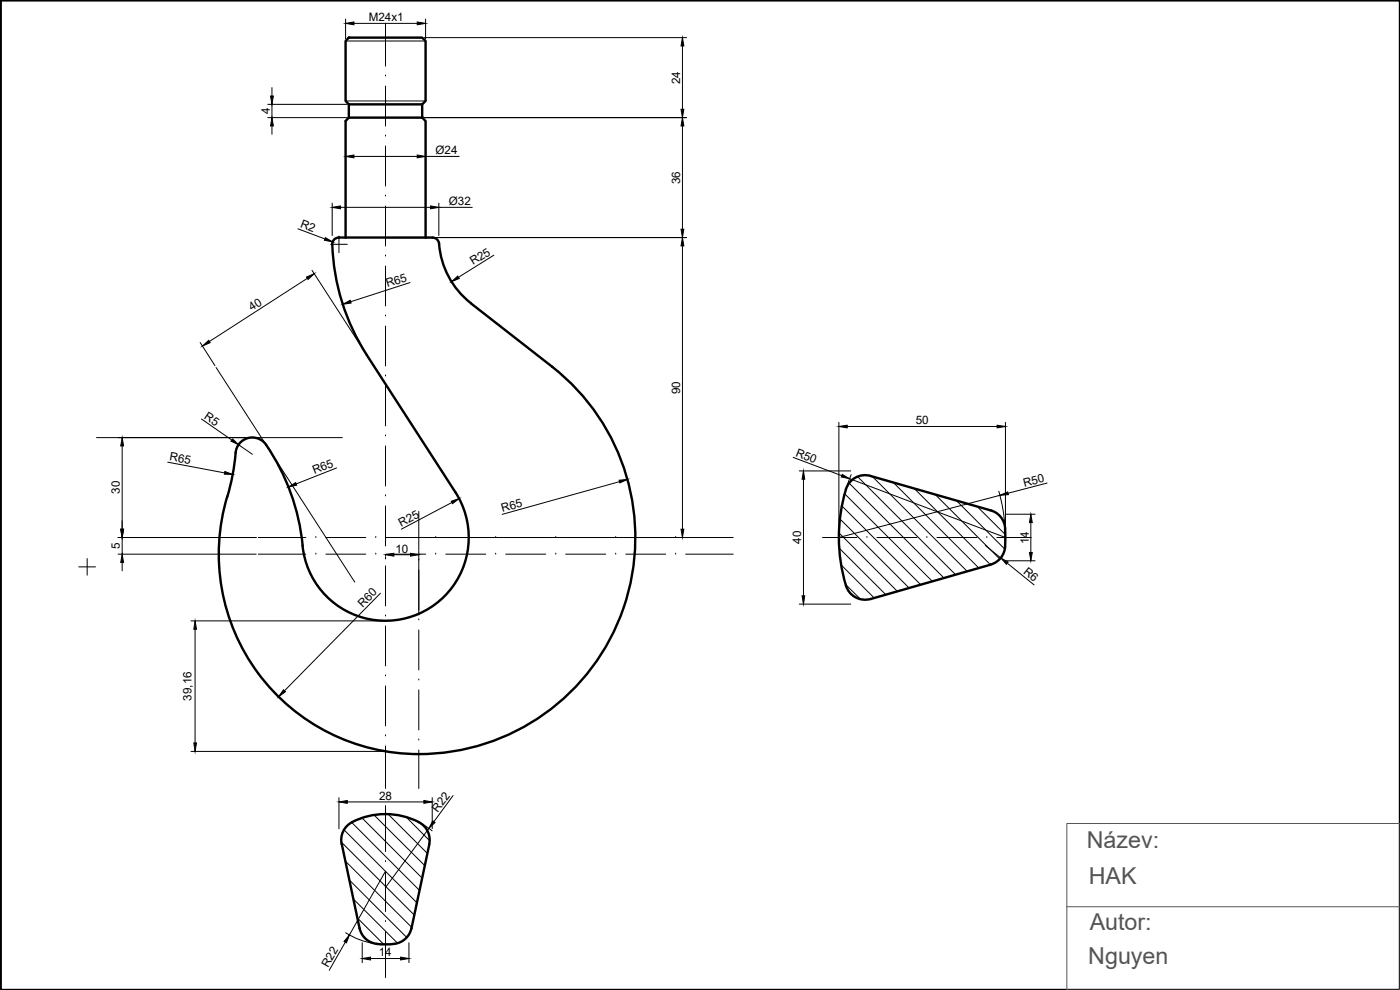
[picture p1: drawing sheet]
<svg xmlns="http://www.w3.org/2000/svg" width="420mm" height="297mm" viewBox="0 0 420 297" stroke-linecap="round" stroke-linejoin="round" font-family="sans-serif">
<!-- layer: OBRYS -->
<g fill="none" stroke="#000" stroke-width=".72">
<path d="M.2 .1h420v296.9h-420zM104.7 11.3h22l1 1v18l-1 1h-22l-1-1v-18zM104.7 35.3l-1 1v35M104.7 31.3v4M104.7 35.3h22M126.7 35.3l1 1v35M126.7 31.3v4M99.7 73.3a65 65 0 0 0 10.4 33.2M131.8 73.1a25 25 0 0 0 9.5 17.8M131.8 73.1a2.01 2.01 0 0 0-2-1.8h-28.1a2.01 2.01 0 0 0-2 2M141.3 91l24.4 19.1M110.1 106.6l26.6 41.1"/>
<path d="M165.7 110a64.9 64.9 0 0 1 18.2 80.2 64.9 64.9 0 0 1-75.1 33.6 60 60 0 0 1-40.6-74.8M68.2 149.1l1.4-5.5 1-6.6a5.1 5.1 0 0 1 3.3-5.4 5.1 5.1 0 0 1 6 1.9 65 65 0 0 1 10.9 30.2M136.7 147.7a25 25 0 0 1-12.8 37.2 25 25 0 0 1-33.1-21.2M261.3 142.8a6.2 6.2 0 0 0-7.9 5.7 49.3 49.3 0 0 0 .8 28.1 6 6 0 0 0 7.1 3.1M261.3 142.8l36 10.3a6 6 0 0 1 4.4 5.5M301.6 158.6v5.3M301.7 163.9a6 6 0 0 1-4.4 5.5l-36 10.3M128.8 253.3a6.3 6.3 0 0 0-4.5-7.3 21.6 21.6 0 0 0-19.4 1.1 6 6 0 0 0-2.4 6.2l5.4 25.2a6.6 6.6 0 0 0 7.4 4.9 7.5 7.5 0 0 0 7.6-3.3l.6-1.6 5.4-25.2"/>
</g>
<circle cx="126.7" cy="35.3" r=".36" fill="#000"/>
<!-- layer: OSY -->
<g fill="none" stroke="#000" stroke-width=".3">
<path d="M115.7 7v12.8M115.7 22.8h.1M115.7 25.8v12M115.7 40.8h.1M115.7 58.8h.1M115.7 43.8v12M115.7 76.8h.1M115.7 61.8v12M115.7 79.8v12M115.7 94.8h.1M115.7 97.8v12M115.7 112.8h.1"/>
<path d="M115.7 115.8v12M115.7 130.8h.1M115.7 133.8v12M115.7 148.8h.1M115.7 151.8v12M125.7 153.4v11.6M77.5 161.3h14.3M77.5 166.3h14.3M94.8 161.3h.1M94.8 166.3h.1M97.8 161.3h12M97.8 166.3h12"/>
<path d="M112.8 161.3h.1M112.8 166.3h.1M115.7 166.8h.1M115.7 169.8v12M115.8 161.3h12M115.8 166.3h12M125.7 168h.1M125.7 171v12M130.8 161.3h.1M130.8 166.3h.1M133.8 161.3h12M133.8 166.3h12"/>
<path d="M148.8 161.3h.1M148.8 166.3h.1M151.8 161.3h12M151.8 166.3h12M166.8 161.3h.1M166.8 166.3h.1M169.8 161.3h12M169.8 166.3h12M184.8 161.3h.1M184.8 166.3h.1M187.8 161.3h12M187.8 166.3h12"/>
<path d="M202.8 161.3h.1M202.8 166.3h.1M205.8 161.3h14.2M205.8 166.3h14.2M246.8 161.3h10.4M260.2 161.3h.1M263.2 161.3h12M278.2 161.3h.1M281.2 161.3h12M296.2 161.3h.1M299.2 161.3h10.3M115.7 184.8h.1"/>
<path d="M115.7 187.8v12M125.7 186h.1M125.7 189v12M115.7 202.8h.1M115.7 205.8v12M125.7 204h.1M125.7 207v12M115.7 220.8h.1M115.7 223.8v12.8M125.7 222h.1M125.7 225v11.6M115.7 258.5h.1"/>
<path d="M115.7 241.7v13.8M115.7 276.5h.1M115.7 261.5v12M115.7 279.5v13.8"/>
</g>
<!-- layer: KONSTRUKCNI -->
<path d="M64.9 110.3l41.6 64.4M29 131.3h73.7" fill="none" stroke="#000" stroke-width=".3"/>
<path d="M103.7 12.3h24M103.7 30.3h24" fill="none" stroke="#000" stroke-width=".3"/>
<!-- layer: SRAF -->
<g fill="none" stroke="#000" stroke-width=".3">
<path d="M251.8 159.9l17.5 17.5M252.1 155.7l20.7 20.7M252.6 151.8l23.7 23.6M253.5 148.2l26.3 26.2M254.8 145l28.5 28.4M257.4 143l29.4 29.4M261.8 143l28.5 28.4M268.1 144.8l25.7 25.6M274.4 146.6l22.9 22.8M280.7 148.4l19.4 19.4M287 150.2l14.6 14.6M293.3 152l8.5 8.4"/>
<path d="M251.8 164.5l14.1 13.9M252.4 169.5l10 9.9M253.7 175.3l4.6 4.5M102.4 252.7l21.9 21.9M103.3 249l21.8 21.9M103.6 258.3l20 19.9M105.5 246.7l20.4 20.5M108.7 245.4l18 18.1M112.3 244.5l15.2 15.2M116.5 244.3l11.8 11.8M121.9 245.1l7.1 7.2M104.9 264.1l17.2 17.2"/>
<path d="M106 269.7l13.3 13.3M107.3 275.4l7.9 8"/>
</g>
<!-- layer: KOTY -->
<g fill="none" stroke="#000" stroke-width=".3">
<path d="M103.7 5.7v6M106.2 7h19M127.3 11.3h78.7M127.7 5.7v6M204.8 13.8v19M80.3 31.3h23.8M80.3 35.3h23.8M81.6 26.3v2.5M81.6 31.3v4M81.6 37.8v2.5M127.3 35.3h78.7M204.8 37.8v31"/>
<path d="M103.7 45.7v2.6M106.2 46.9h19M127.7 45.7v2.6M127.7 46.9h10.1M89.4 68.7l8.1 3M99.2 73.3h5M99.7 60.9v9.8M101.7 70.8v5M102.2 62.2h27M116.3 71.3h89.7M131.7 60.9v9.8M131.7 62.2h10"/>
<path d="M148.2 76.6l-10.6 6.6M204.8 73.8v85M92.2 83.5l-29.4 19M93.6 81.1l16.2 24.9M123.1 84.8l-17.9 5.7M60.1 102.8l4.4 6.9M35.4 131.3h39.7M36.7 133.8v25M50.3 138.7l17.1 3.2M60.5 125.7l9.1 6.3M71.6 133.5l4.1 2.8M238 137.2l14.6 5.5"/>
<path d="M251.8 126.7v33.9M254.3 128h45M301.8 126.7v33.9M101 140.4l-12.1 4.8M135.6 150.8l-15.2 8M185.9 144.5l-35.2 9.8M239.9 141.3h15.4M241.1 143.8v35M255 143.6l46.8 17.7M255.4 142.4l-1.3 3.8M299.8 147.4l1.2 5.2 .6 5.4M300.1 148.6l-48.3 12.7"/>
<path d="M301.9 154.3h8.7M309.4 156.8v9M314.2 144.9l-11.6 3.1M23.6 170.1h5.1M26.2 167.6v5M35.4 166.3h41.5M35.4 161.3h41.5M36.7 161.3v5M36.7 168.8v2.5M114.2 178l-28.8 29.2M115.7 167.1v.6M118.2 166.4h5"/>
<path d="M125.7 165.2v19.3M126.3 161.3h79.7M295.7 163.6l4.7 3.8M301.9 168.3h8.7M302.3 169l8 6.5M57.3 186.3h57.8M58.5 188.8v34.1M239.9 181.3h15.4M57.3 225.5h57.8M101.7 239.3v9.4M129.7 239.3v9.4M136 238.7l-5.8 7.8"/>
<path d="M104.2 240.6h23M126.2 247l3.5 2.3M128.7 248.5l-13 17.8M103.7 279.8a22 22 0 0 0 8.7 3.3M115.7 261.4l-10.8 19.1M103.6 282.7l-4.8 8.4M108.7 282.9v5.9M111.2 287.6h9M122.7 282.9v5.9"/>
</g>
<g fill="#000" stroke="#000" stroke-width=".3">
<path d="M103.7 7l2.5-.4v.8zM125.2 6.6l2.5 .4-2.5 .4zM204.8 11.3l.4 2.5h-.8zM81.2 28.8h.8l-.4 2.5zM81.6 35.3l.4 2.5h-.8zM204.4 32.8h.8l-.4 2.5zM204.8 35.3l.4 2.5h-.8zM103.7 46.9l2.5-.4v.9zM125.2 46.5l2.5 .4-2.5 .5zM97.7 71.3l2.2 1.3-2.5-.5zM99.7 62.2l2.5-.4v.8zM129.2 61.8l2.5 .4-2.5 .4z"/>
<path d="M204.4 68.8h.8l-.4 2.5zM204.8 71.3l.4 2.5h-.8zM92 83.1l2.3-1-1.8 1.7zM102.9 91.3l2.2-1.2 .3 .8zM135.5 84.5l1.9-1.7 .4 .8zM60.7 103.8l1.9-1.7 .5 .7zM36.7 131.3l.4 2.5h-.9zM69.8 131.7l1.8 1.8-2.3-1.1zM251.8 128l2.5-.4v.8zM299.3 127.6l2.5 .4-2.5 .4zM36.2 158.8h.9l-.4 2.5zM67.5 141.5l2.4 .9-2.5-.1z"/>
<path d="M86.6 146.1l2.1-1.3 .3 .8zM135.4 150.4l2.4-.8-2 1.5zM185.8 144.1l2.5-.3-2.3 1.1zM204.4 158.8h.8l-.4 2.5zM241.1 141.3l.4 2.5h-.8zM252.8 142.4l2.2 1.2-2.5-.5zM300.1 148.6l2.3-1 .2 .8zM309.4 154.3l.4 2.5h-.9zM36.7 166.3l.4 2.5h-.9zM115.7 166.4l2.5-.4v.9zM123.2 166l2.5 .4-2.5 .5zM240.7 178.8h.8l-.4 2.5z"/>
<path d="M300.4 167.4l2.2 1.2-.6 .7zM308.9 165.8h.9l-.4 2.5zM58.5 186.3l.5 2.5h-.8zM85.1 207l.6 .5-2.1 1.5zM58.2 222.9h.8l-.5 2.6zM101.7 240.6l2.5-.4v.8zM127.2 240.2l2.5 .4-2.5 .4zM129.9 246.3l.7 .5-1.9 1.7zM104.9 280.5l-.9 2.4-.7-.4zM108.7 287.6l2.5-.4v.8zM120.2 287.2l2.5 .4-2.5 .4z"/>
</g>
<path d="M320.2 247.1h100v49.9h-100zM320.2 272.1h100" fill="none" stroke="#545454" stroke-width=".3"/>
<g font-size="7" fill="#545454">
<text x="326.1" y="254.4">Název:</text>
<text x="326.7" y="265.4">HAK</text>
<text x="327" y="279">Autor:</text>
<text x="326.6" y="289.3">Nguyen</text>
</g>
<g font-size="3.5">
<text x="110.7" y="6.4">M24x1</text>
<text x="204.2" y="25.2" transform="rotate(-90 204.2 25.2)">24</text>
<text x="81" y="34.2" transform="rotate(-90 81 34.2)">4</text>
<text x="130.7" y="46.2">Ø24</text>
<text x="204.1" y="55.2" transform="rotate(-90 204.1 55.2)">36</text>
<text x="134.7" y="61.5">Ø32</text>
<text x="90" y="68.2" transform="rotate(21 90 68.2)">R2</text>
<text x="142" y="79.7" transform="rotate(-32 142 79.7)">R25</text>
<text x="116.3" y="86.3" transform="rotate(-18 116.3 86.3)">R65</text>
<text x="75.6" y="93.5" transform="rotate(-32 75.6 93.5)">40</text>
<text x="204.1" y="118.2" transform="rotate(-90 204.1 118.2)">90</text>
<text x="61.1" y="125.4" transform="rotate(34 61.1 125.4)">R5</text>
<text x="274.8" y="127.3">50</text>
<text x="238.6" y="136.7" transform="rotate(21 238.6 136.7)">R50</text>
<text x="50.8" y="138.1" transform="rotate(10 50.8 138.1)">R65</text>
<text x="94.4" y="142.3" transform="rotate(-21 94.4 142.3)">R65</text>
<text x="36" y="148.2" transform="rotate(-90 36 148.2)">30</text>
<text x="307.4" y="146" transform="rotate(-15 307.4 146)">R50</text>
<text x="150.8" y="153.6" transform="rotate(-16 150.8 153.6)">R65</text>
<text x="120.4" y="158" transform="rotate(-28 120.4 158)">R25</text>
<text x="36" y="164.7" transform="rotate(-90 36 164.7)">5</text>
<text x="118.7" y="165.8">10</text>
<text x="240.5" y="163.2" transform="rotate(-90 240.5 163.2)">40</text>
<text x="308.7" y="163.3" transform="rotate(-90 308.7 163.3)">14</text>
<text x="306.9" y="171.9" transform="rotate(39 306.9 171.9)">R6</text>
<text x="108.9" y="182.4" transform="rotate(-46 108.9 182.4)">R60</text>
<text x="57.4" y="210.2" transform="rotate(-90 57.4 210.2)">39,16</text>
<text x="113.8" y="239.9">28</text>
<text x="131.4" y="243.9" transform="rotate(-54 131.4 243.9)">R22</text>
<text x="113.7" y="287">14</text>
<text x="98.5" y="290.5" transform="rotate(-60 98.5 290.5)">R22</text>
</g>
</svg>
